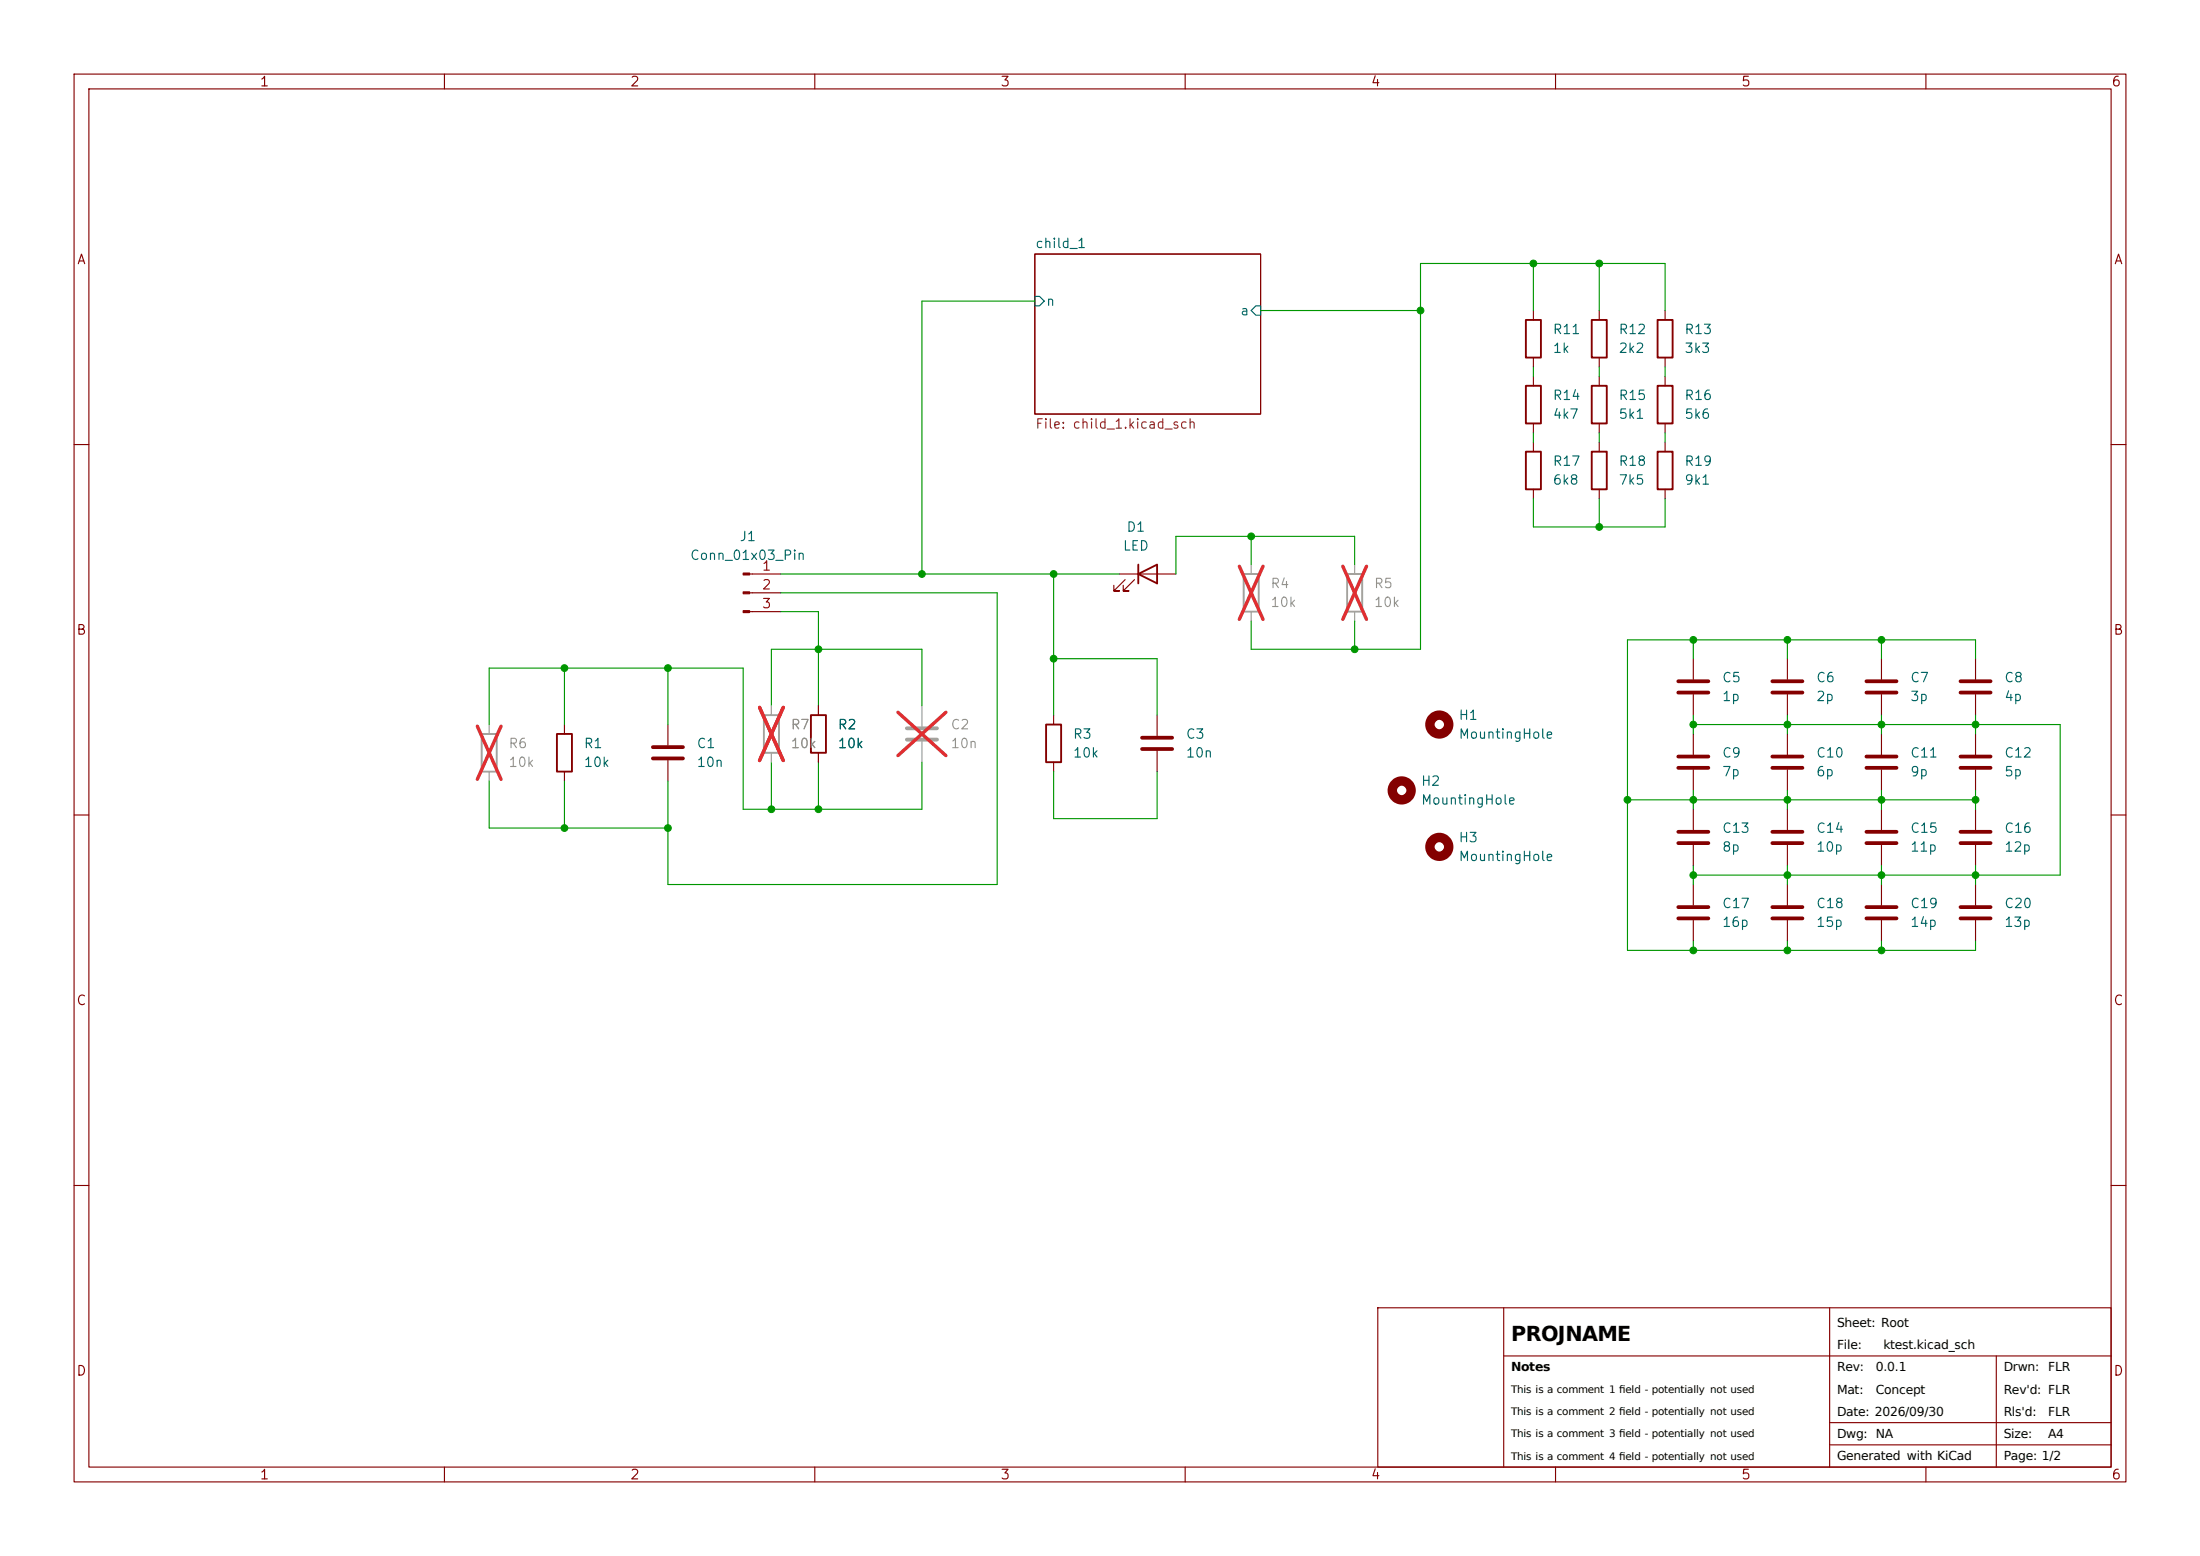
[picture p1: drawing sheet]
<svg xmlns="http://www.w3.org/2000/svg" width="297mm" height="210mm" viewBox="0 0 297 210" stroke-linecap="round" stroke-linejoin="round" font-family="sans-serif">
<g fill="none" stroke="#840000" stroke-width=".15">
<path d="M10 10h277v190h-277zM12 12h273v186h-273zM60 10v2M110 10v2M160 10v2M210 10v2M260 10v2M139.7 34.3h30.5v21.6h-30.5zM207 41.9v1.3M207 48.3v1.2M207 50.8v1.3M207 57.2v1.2"/>
<path d="M207 59.7v1.3M215.9 41.9v1.3M215.9 48.3v1.2M215.9 50.8v1.3M215.9 57.2v1.2M215.9 59.7v1.3M224.8 41.9v1.3M224.8 48.3v1.2M224.8 50.8v1.3M224.8 57.2v1.2M224.8 59.7v1.3M10 60h2"/>
<path d="M101.2 77.5h4.2M151.1 77.5h7.6M151.9 78.2l-1.5 1.6h.7h-.7v-.8M153.2 78.2l-1.6 1.6h.8h-.8v-.8M207 66v1.3M215.9 66v1.3M224.8 66v1.3M285 60h2M76.2 97.8v1.3M90.2 97.8v2.8M101.2 80h4.2M101.2 82.6h4.2"/>
<path d="M110.5 95.3v1.2M142.2 96.5v1.3M156.2 96.5v2.8M228.6 88.9v2.8M228.6 93.7v2.8M228.6 99.1v2.8M241.3 88.9v2.8M241.3 93.7v2.8M241.3 99.1v2.8M254 88.9v2.8M254 93.7v2.8M254 99.1v2.8"/>
<path d="M266.7 88.9v2.8M266.7 93.7v2.8M266.7 99.1v2.8M10 110h2M76.2 104.1v1.3M90.2 102.6v2.8M110.5 101.6v1.3M142.2 102.9v1.2M156.2 101.3v2.8M228.6 103.9v2.8M228.6 109.2v2.8M228.6 114v2.8"/>
<path d="M228.6 119.4v2.8M241.3 103.9v2.8M241.3 109.2v2.8M241.3 114v2.8M241.3 119.4v2.8M254 103.9v2.8M254 109.2v2.8M254 114v2.8M254 119.4v2.8M266.7 103.9v2.8M266.7 109.2v2.8M266.7 114v2.8"/>
<path d="M266.7 119.4v2.8M285 110h2M228.6 124.2v2.8M241.3 124.2v2.8M254 124.2v2.8M266.7 124.2v2.8M10 160h2M186 176.5h99v21.5h-99zM203 176.5v21.5M247 176.5v21.5M285 160h2M60 198v2"/>
<path d="M110 198v2M160 198v2M203 183h82M210 198v2M247 192h38M247 195h38M260 198v2M269.5 183v15"/>
</g>
<path d="M139.7 40h.6l.7 .6-.7 .7h-.6zM169.5 41.3h.7v1.2h-.7l-.6-.6z" fill="none" stroke="#006464" stroke-width=".15"/>
<g fill="none" stroke="#840000" stroke-width=".51">
<path d="M154.2 99.6h4M226.6 91.9h4M226.6 93.5h4M239.3 91.9h4M239.3 93.5h4M252 91.9h4M252 93.5h4M264.7 91.9h4M264.7 93.5h4M88.1 100.8h4.1M88.1 102.4h4.1M154.2 101.1h4"/>
<path d="M226.6 112.3h4M226.6 113.8h4M226.6 102.1h4M226.6 103.6h4M239.3 112.3h4M239.3 113.8h4M239.3 102.1h4M239.3 103.6h4M252 112.3h4M252 113.8h4M252 102.1h4M252 103.6h4"/>
<path d="M264.7 112.3h4M264.7 113.8h4M264.7 102.1h4M264.7 103.6h4M226.6 122.4h4M226.6 124h4M239.3 122.4h4M239.3 124h4M252 122.4h4M252 124h4M264.7 122.4h4M264.7 124h4"/>
</g>
<path d="M167.9 77.5h2v5.1h-2zM181.9 77.5h2v5.1h-2zM65 99.1h2.1v5h-2.1zM103.1 96.5h2.1v5.1h-2.1z" fill="none" stroke="#9c9b98" stroke-width=".25"/>
<path d="M168.9 76.2v1.3M182.9 76.2v1.3M66 97.8v1.3M104.1 95.3v1.2M124.5 95.3v2.7M168.9 82.6v1.2M182.9 82.6v1.2M66 104.1v1.3M104.1 101.6v1.3M124.5 100.1v2.8" fill="none" stroke="#9c9b98" stroke-width=".15"/>
<path d="M167.3 76.4l3.2 7.2M170.5 76.4l-3.2 7.2M181.3 76.4l3.2 7.2M184.5 76.4l-3.2 7.2M64.4 98l3.2 7.2M67.6 98l-3.2 7.2M102.5 95.5l3.2 7.1M105.7 95.5l-3.2 7.1M121.2 96.1l6.5 5.9M127.7 96.1l-6.5 5.9" fill="none" stroke="#e12e31" stroke-width=".46"/>
<g fill="none" stroke="#840000" stroke-width=".25">
<path d="M206 43.2h2v5.1h-2zM206 52.1h2v5.1h-2zM214.9 43.2h2v5.1h-2zM214.9 52.1h2v5.1h-2zM223.8 43.2h2v5.1h-2zM223.8 52.1h2v5.1h-2zM153.7 77.5l2.5-1.3v2.5zM153.7 76.2v2.5M206 61h2v5h-2zM214.9 61h2v5h-2zM223.8 61h2v5h-2zM75.2 99.1h2v5h-2z"/>
<path d="M109.5 96.5h2v5.1h-2zM141.2 97.8h2.1v5.1h-2.1z"/>
</g>
<g fill="#840000" stroke="#840000" stroke-width=".15">
<path d="M100.3 77.3h.9v.3h-.9z"/>
<path d="M100.3 79.9h.9v.2h-.9z"/>
<path d="M100.3 82.4h.9v.3h-.9z"/>
</g>
<path d="M122.4 98.3h4.1M122.4 99.8h4.1" fill="none" stroke="#9c9b98" stroke-width=".51"/>
<g fill="none" stroke="#840000" stroke-width="1.3">
<circle cx="194.3" cy="97.8" r="1.27"/>
<circle cx="189.2" cy="106.7" r="1.27"/>
<circle cx="194.3" cy="114.3" r="1.27"/>
</g>
<g fill="none" stroke="#009600" stroke-width=".15">
<path d="M207 35.6v6.3M215.9 35.6v6.3M139.7 40.6h-15.2v36.9M170.2 41.9h21.6M207 49.5v1.3M207 58.4v1.3M215.9 49.5v1.3M215.9 58.4v1.3M224.8 41.9v-6.3h-33v52h-22.9v-3.8M224.8 49.5v1.3M224.8 58.4v1.3M105.4 77.5h45.7"/>
<path d="M142.2 77.5v19M168.9 72.4v3.8M182.9 76.2v-3.8h-24.2v5.1M207 67.3v3.8h17.8v-3.8M215.9 67.3v3.8M66 97.8v-7.6h34.3v19h24.2v-6.3M76.2 90.2v7.6M90.2 90.2v7.6M104.1 95.3v-7.7h20.4v7.7M105.4 80h29.2v39.4h-44.4v-14M105.4 82.6h5.1v12.7M142.2 88.9h14v7.6"/>
<path d="M182.9 83.8v3.8M228.6 97.8h49.5v20.3h-49.5M228.6 86.4v2.5M228.6 96.5v2.6M241.3 86.4v2.5M241.3 96.5v2.6M254 86.4v2.5M254 96.5v2.6M266.7 88.9v-2.5h-47v41.9h47v-1.3M266.7 96.5v2.6M66 105.4v6.4h24.2M76.2 105.4v6.4"/>
<path d="M104.1 102.9v6.3M110.5 102.9v6.3M142.2 104.1v6.4h14v-6.4M219.7 108h47M228.6 106.7v2.5M228.6 116.8v2.6M241.3 106.7v2.5M241.3 116.8v2.6M254 106.7v2.5M254 116.8v2.6M266.7 106.7v2.5M266.7 116.8v2.6"/>
<path d="M228.6 127v1.3M241.3 127v1.3M254 127v1.3"/>
</g>
<g fill="#009600" stroke="#009600" stroke-width=".14">
<circle cx="241.3" cy="108" r=".46"/>
<circle cx="254" cy="128.3" r=".46"/>
<circle cx="228.6" cy="128.3" r=".46"/>
<circle cx="241.3" cy="128.3" r=".46"/>
<circle cx="228.6" cy="118.1" r=".46"/>
<circle cx="228.6" cy="108" r=".46"/>
<circle cx="215.9" cy="71.1" r=".46"/>
<circle cx="228.6" cy="86.4" r=".46"/>
<circle cx="215.9" cy="35.6" r=".46"/>
<circle cx="207" cy="35.6" r=".46"/>
<circle cx="76.2" cy="111.8" r=".46"/>
<circle cx="90.2" cy="111.8" r=".46"/>
<circle cx="90.2" cy="90.2" r=".46"/>
<circle cx="76.2" cy="90.2" r=".46"/>
<circle cx="104.1" cy="109.2" r=".46"/>
<circle cx="254" cy="97.8" r=".46"/>
<circle cx="241.3" cy="97.8" r=".46"/>
<circle cx="266.7" cy="97.8" r=".46"/>
<circle cx="266.7" cy="118.1" r=".46"/>
<circle cx="254" cy="118.1" r=".46"/>
<circle cx="266.7" cy="108" r=".46"/>
<circle cx="254" cy="108" r=".46"/>
<circle cx="241.3" cy="118.1" r=".46"/>
<circle cx="191.8" cy="41.9" r=".46"/>
<circle cx="168.9" cy="72.4" r=".46"/>
<circle cx="182.9" cy="87.6" r=".46"/>
<circle cx="142.2" cy="88.9" r=".46"/>
<circle cx="142.2" cy="77.5" r=".46"/>
<circle cx="110.5" cy="87.6" r=".46"/>
<circle cx="124.5" cy="77.5" r=".46"/>
<circle cx="110.5" cy="109.2" r=".46"/>
<circle cx="254" cy="86.4" r=".46"/>
<circle cx="241.3" cy="86.4" r=".46"/>
<circle cx="219.7" cy="108" r=".46"/>
<circle cx="228.6" cy="97.8" r=".46"/>
</g>
<text font-size="2.8" x="204" y="181">PROJNAME</text>
<g font-size="1.7">
<text x="248" y="179.1">Sheet: Root</text>
<text x="204" y="185.1">Notes</text>
<text x="248" y="185.1">Rev:</text>
<text x="248" y="182.1">File:</text>
<text x="253.3" y="185.1">0.0.1</text>
<text x="254.3" y="182.1">ktest.kicad_sch</text>
<text x="270.5" y="185.1">Drwn:</text>
<text x="276.5" y="185.1">FLR</text>
<text x="248" y="191.1">Date: 2026/09/30</text>
<text x="248" y="188.1">Mat:</text>
<text x="253.3" y="188.1">Concept</text>
<text x="270.5" y="191.1">Rls'd:</text>
<text x="270.5" y="188.1">Rev'd: FLR</text>
<text x="276.5" y="191.1">FLR</text>
<text x="248" y="197.1">Generated with KiCad</text>
<text x="248" y="194.1">Dwg: NA</text>
<text x="270.5" y="194.1">Size:</text>
<text x="270.5" y="197.1">Page: 1/2</text>
<text x="276.5" y="194.1">A4</text>
</g>
<g font-size="1.4">
<text x="204" y="188">This is a comment 1 f</text>
<text x="204" y="191">This is a comment 2 f</text>
<text x="218.6" y="188">ield - potentially not used</text>
<text x="218.6" y="191">ield - potentially not used</text>
<text x="204" y="194">This is a comment 3 f</text>
<text x="204" y="197">This is a comment 4 f</text>
<text x="218.6" y="194">ield - potentially not used</text>
<text x="218.6" y="197">ield - potentially not used</text>
</g>
<g font-size="1.3" fill="#840000">
<text x="35" y="12">1</text>
<text x="85" y="12">2</text>
<text x="135" y="12">3</text>
<text x="185" y="12">4</text>
<text x="235" y="12">5</text>
<text x="285" y="12">6</text>
<text x="10.3" y="36">A</text>
<text x="285.3" y="36">A</text>
<text x="10.2" y="86">B</text>
<text x="285.2" y="86">B</text>
<text x="10.2" y="136">C</text>
<text x="285.2" y="136">C</text>
<text x="10.2" y="186">D</text>
<text x="285.2" y="186">D</text>
<text x="35" y="200">1</text>
<text x="85" y="200">2</text>
<text x="135" y="200">3</text>
<text x="185" y="200">4</text>
<text x="235" y="200">5</text>
<text x="285" y="200">6</text>
</g>
<g font-size="1.3" fill="#006464">
<text x="139.7" y="33.8">child_1</text>
<text x="141.1" y="41.6">n</text>
<text x="167.3" y="42.9">a</text>
<text x="209.5" y="45.4">R11</text>
<text x="209.5" y="48">1k</text>
<text x="218.4" y="45.4">R12</text>
<text x="218.4" y="48">2k2</text>
<text x="227.3" y="45.4">R13</text>
<text x="227.3" y="48">3k3</text>
<text x="209.5" y="54.3">R14</text>
<text x="209.5" y="56.8">4k7</text>
<text x="218.4" y="54.3">R15</text>
<text x="218.4" y="56.8">5k1</text>
<text x="227.3" y="54.3">R16</text>
<text x="227.3" y="56.8">5k6</text>
<text x="209.5" y="63.2">R17</text>
<text x="209.5" y="65.7">6k8</text>
<text x="218.4" y="63.2">R18</text>
<text x="218.4" y="65.7">7k5</text>
<text x="227.3" y="63.2">R19</text>
<text x="227.3" y="65.7">9k1</text>
<text x="93.1" y="75.9">Conn_01x03_Pin</text>
<text x="99.7" y="73.4">J1</text>
<text x="151.5" y="74.6">LED</text>
<text x="152" y="72.1">D1</text>
<text x="232.4" y="92.4">C5</text>
<text x="232.4" y="94.9">1p</text>
<text x="245.1" y="92.4">C6</text>
<text x="245.1" y="94.9">2p</text>
<text x="257.8" y="92.4">C7</text>
<text x="257.8" y="94.9">3p</text>
<text x="270.5" y="92.4">C8</text>
<text x="270.5" y="94.9">4p</text>
<text x="78.7" y="101.3">R1</text>
<text x="94" y="101.3">C1</text>
<text x="113" y="98.8">R2</text>
<text x="113" y="101.3">10k</text>
<text x="144.8" y="100">R3</text>
<text x="160" y="100">C3</text>
<text x="196.8" y="97.5">H1</text>
<text x="196.8" y="100">MountingHole</text>
<text x="78.7" y="103.8">10k</text>
<text x="94" y="103.8">10n</text>
<text x="144.8" y="102.6">10k</text>
<text x="160" y="102.6">10n</text>
<text x="191.8" y="106.4">H2</text>
<text x="232.4" y="102.6">C9</text>
<text x="232.4" y="105.1">7p</text>
<text x="245.1" y="102.6">C10</text>
<text x="245.1" y="105.1">6p</text>
<text x="257.8" y="102.6">C11</text>
<text x="257.8" y="105.1">9p</text>
<text x="270.5" y="102.6">C12</text>
<text x="270.5" y="105.1">5p</text>
<text x="191.8" y="108.9">MountingHole</text>
<text x="196.8" y="114">H3</text>
<text x="232.4" y="112.7">C13</text>
<text x="245.1" y="112.7">C14</text>
<text x="257.8" y="112.7">C15</text>
<text x="270.5" y="112.7">C16</text>
<text x="196.8" y="116.5">MountingHole</text>
<text x="232.4" y="115.3">8p</text>
<text x="245.1" y="115.3">10p</text>
<text x="257.8" y="115.3">11p</text>
<text x="270.5" y="115.3">12p</text>
<text x="232.4" y="122.9">C17</text>
<text x="232.4" y="125.4">16p</text>
<text x="245.1" y="122.9">C18</text>
<text x="245.1" y="125.4">15p</text>
<text x="257.8" y="122.9">C19</text>
<text x="257.8" y="125.4">14p</text>
<text x="270.5" y="122.9">C20</text>
<text x="270.5" y="125.4">13p</text>
</g>
<text font-size="1.3" fill="#725600" x="139.7" y="58.2">File: child_1.kicad_sch</text>
<g font-size="1.3" fill="#a90000">
<text x="102.8" y="77.3">1</text>
<text x="102.8" y="79.9">2</text>
<text x="102.8" y="82.4">3</text>
</g>
<g font-size="1.3" fill="#939391">
<text x="171.4" y="79.7">R4</text>
<text x="171.4" y="82.2">10k</text>
<text x="185.4" y="79.7">R5</text>
<text x="185.4" y="82.2">10k</text>
<text x="68.6" y="101.3">R6</text>
<text x="106.7" y="98.8">R7</text>
<text x="106.7" y="101.3">10k</text>
<text x="128.3" y="98.8">C2</text>
<text x="128.3" y="101.3">10n</text>
<text x="68.6" y="103.8">10k</text>
</g>
</svg>
